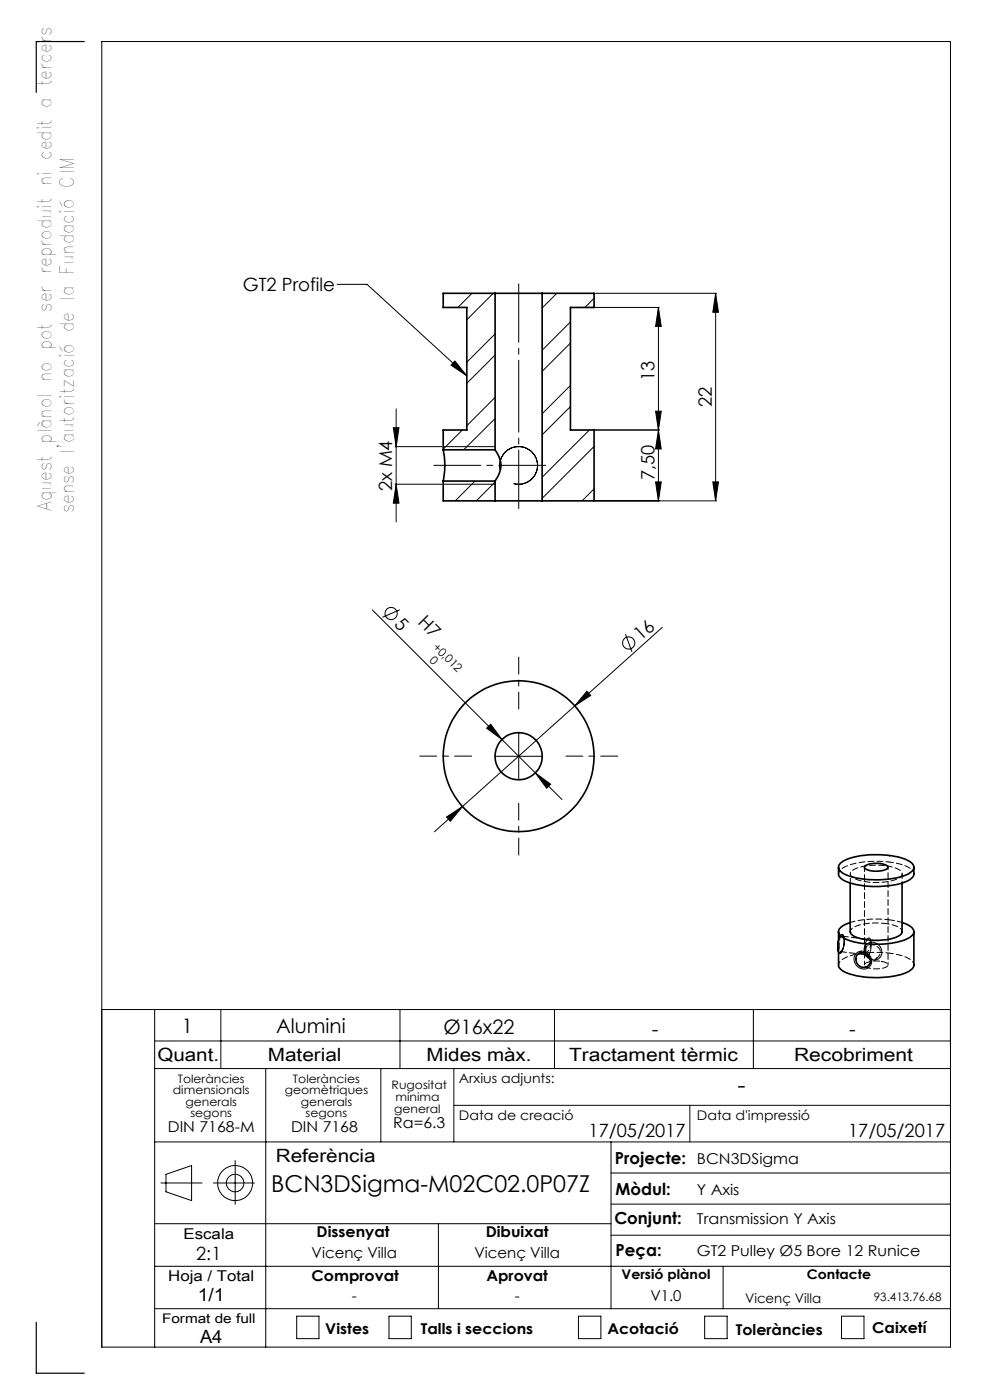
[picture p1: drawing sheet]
<svg xmlns="http://www.w3.org/2000/svg" width="210mm" height="297mm" viewBox="0 0 210 297" stroke-linecap="round" stroke-linejoin="round" font-family="sans-serif">
<g fill="none" stroke="#000" stroke-width=".21">
<path d="M71.5 60.3h6.4l21.1 19.4M96.5 76.6l2.5 3.1-3.3-2.2zM100.1 62.2l-3 3M104.6 62.2l-5.6 5.6M105 70.8l-6 6M105 75.3l-6 6M118.1 62.2l-3.1 3.1M121 68.3l-6 6M121 72.8l-6 6M126 63.3l-1.9 1.9M126.2 65.2h13.7M126.2 62.2h25.8"/>
<path d="M139.7 65.2v41.1M139.7 65.2l.6 4h-1.2zM151.8 62.2v44.1M151.8 62.2l.6 4h-1.2zM83.4 90.7h1.2l-.6 4.1zM83.8 94.8h10M84 86.7v24M94 94.8h11M98.1 91.2l-4.1 4.1M105 84.3l-6 6M105 88.8l-6.6 6.6M106.2 99.8a4 4 0 0 1 3.5-5.1 4 4 0 0 1 4.3 4.4 4 4 0 0 1-5 3.5"/>
<path d="M121 81.8l-6 6M121 86.3l-6 5.9M125 91.2l-10 10M126 94.7l-11 11M126.2 91.2h13.7M139.1 87.2h1.2l-.6 4zM139.7 91.2l.6 4h-1.2zM83.8 102.7h10M84 102.7l.6 4h-1.2zM94 102.7h11M100.8 102.1l-4.2 4.2M105 102.3l-4 4"/>
<path d="M126 103.7l-2.5 2.6M126.2 106.3h25.8M139.1 102.2h1.2l-.6 4.1zM151.2 102.2h1.2l-.6 4.1zM79 129.4l40.2 40.2M84.8 129.4l-3.7 1.5M132.7 134.5l1.4 3.8M140.5 133.1l-18.6 16.7M103.2 154.5l.9-.9 2.4 3.3zM110 155.4v10M121.9 149.8l-23.8 21.3M124.5 146.6l.8 .9-3.4 2.3z"/>
<path d="M94.7 173.3l3.4-2.2-2.6 3.1zM98.1 171.1l-6 5.4M105 160.4h10M113.6 164l3.2 2.4-.8 .8zM178.4 198.3h.2a2.63 2.63 0 0 1 .3 2.7l-.4 1a.38 .38 0 0 1-.5 .2 .38 .38 0 0 1-.2-.5 4.6 4.6 0 0 1 .6-3.4zM178.4 198.3h.2a1.88 1.88 0 0 1 .4 2 1.93 1.93 0 0 1-.9 1.9 3.1 3.1 0 0 1-.1-3.1zM184 199.1a.4 .4 0 0 1 .5-.1 .4 .4 0 0 1 .2 .5 4.1 4.1 0 0 1-.7 3.4h-.2a2.83 2.83 0 0 1-.2-2.8zM21.6 214.2h180M32.8 214.2v71.6M46.8 214.2v12.5M84.8 214.2v12.5M117.6 214.2v12.5"/>
<path d="M159.8 214.2v12.5M181.5 202.3a1.97 1.97 0 0 1 2.9 .3 1.97 1.97 0 0 1-.5 2.9 2.07 2.07 0 0 1-2.3-.7 2.07 2.07 0 0 1-.1-2.5zM183.8 200.3a1.99 1.99 0 0 1 2.8 .4 1.99 1.99 0 0 1-.3 2.7 2.03 2.03 0 0 1-2.5-.5 2.03 2.03 0 0 1 0-2.6zM32.8 220.8h168.8M32.8 226.7h168.8M56.4 226.7v59.1M80.8 226.7v15.5M96.3 226.7v15.5M96.3 234.5h105.3M146.3 234.5v7.7M32.8 259.6h96.8M32.8 242.2h168.8"/>
<path d="M34.1 251h8.8M35.2 249.1l5.4-1.8v7.4l-5.4-1.9zM45.3 251h8.7M49.9 246.2v9.3M93 259.6v18M129.6 242.2v35.4M129.6 255.4h72M129.6 248.8h72M32.8 277.6h168.8M32.8 268.6h168.8M62.9 279.2h4.8v4.8h-4.8zM82.5 279.2h4.7v4.8h-4.7z"/>
<path d="M122.7 279.2h4.8v4.8h-4.8zM129.6 262h72M149.5 279.2h4.7v4.8h-4.7zM153.4 268.6v9M178.5 279.2h4.8v4.8h-4.8zM21.6 285.8h180v-277h-180v277"/>
<circle cx="83" cy="130.2" r="1.29"/>
<circle cx="133.4" cy="136.4" r="1.31"/>
<circle cx="49.9" cy="251" r="3.7"/>
<circle cx="49.9" cy="251" r="1.86"/>
</g>
<path d="M110 150.4v-11M100 160.4h-11M110 170.4v11M120 160.4h11" fill="none" stroke="#000" stroke-width=".21" stroke-dasharray="15.2 1.3 1.3 1.3" stroke-dashoffset="11.6"/>
<path d="M110 60.2v47.7" fill="none" stroke="#000" stroke-width=".21" stroke-dasharray="15.2 1.3 1.3 1.3" stroke-dashoffset="2.8"/>
<path d="M92 98.7h23.8" fill="none" stroke="#000" stroke-width=".21" stroke-dasharray="15.2 1.3 1.3 1.3" stroke-dashoffset="5.3"/>
<path d="M17.9 8.8h-10.2v10.8M7.7 280.5v10.8h10.2" fill="none" stroke="#000" stroke-width=".25"/>
<g fill="#000">
<path d="M96.5 76.6l2.5 3.1-3.3-2.2z"/>
<path d="M83.4 90.7h1.2l-.6 4.1zM84 102.7l.6 4h-1.2z"/>
<path d="M139.1 87.2h1.2l-.6 4zM139.7 65.2l.6 4h-1.2z"/>
<path d="M151.2 102.2h1.2l-.6 4.1zM151.8 62.2l.6 4h-1.2zM139.1 102.2h1.2l-.6 4.1zM139.7 91.2l.6 4h-1.2z"/>
<path d="M94.7 173.3l.8 .9 2.6-3.1zM124.5 146.6l-2.6 3.2 3.4-2.3z"/>
<path d="M113.6 164l2.4 3.2 .8-.8zM104.1 153.6l-.9 .9 3.3 2.4z"/>
</g>
<g fill="none" stroke="#000" stroke-width=".35">
<path d="M105 62.2h10M105 62.2v33.2M105 62.2h-11v3h5v26h-5v4.2M115 62.2v44.1M115 62.2h11v3h-5v26h5v15.1h-11M94 95.4l.1 .4a17 17 0 0 1-.1 6.3M94 95.4h11M105 95.4a5.1 5.1 0 0 1 0 6.7M94 102.1h11M94 102.1v4.2h11M105 106.3h10M105 102.1v4.2"/>
<path d="M177.9 184v1.4a2.26 2.26 0 0 0 1.9 1.7 19.2 19.2 0 0 0 12.9-.3 1.83 1.83 0 0 0 1.2-1.4v-1.4M177.9 197.7v7a2.26 2.26 0 0 0 1.9 1.7 19.2 19.2 0 0 0 12.9-.3 1.83 1.83 0 0 0 1.2-1.4v-7M178.4 183.1a13.7 13.7 0 0 1 8.3-1.8 11.3 11.3 0 0 1 6.7 1.8 1.14 1.14 0 0 1-.3 2 15 15 0 0 1-8.6 1.5 11.6 11.6 0 0 1-6.2-1.7 1.11 1.11 0 0 1 .1-1.8zM180.3 187.3v10.4a2.36 2.36 0 0 0 2.2 1.4 13.3 13.3 0 0 0 8.2-.6l.6-.7v-10.5M180.3 195.7v.1a2.87 2.87 0 0 0-2.4 1.9 2.69 2.69 0 0 0 2.2 1.8 19.6 19.6 0 0 0 12.6-.5 1.34 1.34 0 0 0 .9-2l-1.1-.8-1.2-.5M183.4 183.8a5.1 5.1 0 0 1 4.8-.1 .53 .53 0 0 1 0 .6 .53 .53 0 0 1-.5 .2 5.2 5.2 0 0 1-4.3-.3zM181.8 202.6a1.63 1.63 0 0 1 2.4 .1 1.63 1.63 0 0 1-.3 2.4 1.7 1.7 0 0 1-2-.5 1.7 1.7 0 0 1-.1-2zM183.8 202.4l.2 .5 .6 .5"/>
<circle cx="110" cy="160.4" r="16"/>
<circle cx="110" cy="160.4" r="5"/>
</g>
<path d="M177.9 185.4a2.54 2.54 0 0 1 2.1-1.8 20.4 20.4 0 0 1 8.7-.7M187.8 195.9l2.1 .5a1.78 1.78 0 0 1 1.5 1.2M188.7 182.9a7.5 7.5 0 0 1 5 1.9l.2 .6M177.9 204.7a2.54 2.54 0 0 1 2.1-1.8 20.4 20.4 0 0 1 8.7-.7M183.4 202.5v2.2M188.7 202.2a7.5 7.5 0 0 1 5 2l.2 .5" fill="none" stroke="#000" stroke-width=".21" stroke-dasharray="1.3 .6" stroke-dashoffset=".5"/>
<path d="M180.4 197.6a2.1 2.1 0 0 1 1.9-1.4l2.6-.4 2.9 .1M183.8 202.4l-.1-.8" fill="none" stroke="#000" stroke-width=".21" stroke-dasharray="1.3 .6" stroke-dashoffset=".4"/>
<path d="M187.8 183.7l2.1 .4a1.6 1.6 0 0 1 1.4 1.4 4.1 4.1 0 0 1-3.3 1.6 11.5 11.5 0 0 1-7.3-1.1 .91 .91 0 0 1-.3-.9 .91 .91 0 0 1 .8-.7 12.7 12.7 0 0 1 6.6-.7M186.8 203.9l.7 .2a.81 .81 0 0 1 .8 .7 4.8 4.8 0 0 1-4.9 .1 .73 .73 0 0 1 .9-.8l1.3-.2h1.2" fill="none" stroke="#000" stroke-width=".21" stroke-dasharray="1.3 .6" stroke-dashoffset="-.2"/>
<path d="M180.4 195.7a21.2 21.2 0 0 1 8.3-.6M188.7 195.1l2.7 .6M184 200.6l-2 1.8M184.2 204.9l2-1.8" fill="none" stroke="#000" stroke-width=".21" stroke-dasharray="1.3 .6" stroke-dashoffset=".2"/>
<path d="M179.1 199.7l-.2 1.1a1.02 1.02 0 0 1-.8 1 4.3 4.3 0 0 1 .4-3.2 .81 .81 0 0 1 .6 1.1" fill="none" stroke="#000" stroke-width=".21" stroke-dasharray="1.3 .6" stroke-dashoffset=".8"/>
<path d="M183.7 201.6a1.15 1.15 0 0 1 .5-1.1 1.15 1.15 0 0 1 1.3 0 1.52 1.52 0 0 1 1.2 2 1.52 1.52 0 0 1-2.1 .9M184.7 200.4a1.01 1.01 0 0 0-1.2-1.1l-.1 .4 .1 1.7-.1 1.1 .3-.3a3.2 3.2 0 0 0 1-1.8" fill="none" stroke="#000" stroke-width=".21" stroke-dasharray="1.3 .6" stroke-dashoffset=".6"/>
<path d="M180.4 185.4v1.9M191.4 187.3v-1.9" fill="none" stroke="#000" stroke-width=".21" stroke-dasharray="1.3 .6" stroke-dashoffset="1"/>
<path d="M188.4 204.7v-20.7" fill="none" stroke="#000" stroke-width=".21" stroke-dasharray="1.3 .6" stroke-dashoffset=".7"/>
<path d="M183.4 184v15.9" fill="none" stroke="#000" stroke-width=".21" stroke-dasharray="1.3 .6" stroke-dashoffset=".3"/>
<path d="M183.8 199.2l-5.2-.6M178.2 201.9l5.2 .6" fill="none" stroke="#000" stroke-width=".21" stroke-dasharray="1.3 .6" stroke-dashoffset="-.1"/>
<g font-size="4.9">
<text x="156.5" y="231.8">-</text>
<text x="57.5" y="253">BCN3DSigma-M02C02.0P07Z</text>
</g>
<g font-size="4.2">
<text x="38.6" y="219">1</text>
<text x="58.6" y="219.2">Alumini</text>
<text x="94.1" y="219.4">Ø16x22</text>
<text x="138.3" y="219.7">-</text>
<text x="180.1" y="219.7">-</text>
</g>
<g font-size="4">
<text x="10.9" y="108.4" transform="rotate(-90 10.9 108.4)">Aquest plànol no pot ser reproduit ni cedit a tercers</text>
<text x="15.6" y="108.9" transform="rotate(-90 15.6 108.9)">sense l'autorització de la Fundació CIM</text>
</g>
<g font-size="3.9">
<text x="51.5" y="61.8">GT2 Profile</text>
<text x="138.8" y="80.8" transform="rotate(-90 138.8 80.8)">13</text>
<text x="151" y="86.4" transform="rotate(-90 151 86.4)">22</text>
<text x="138.8" y="101.8" transform="rotate(-90 138.8 101.8)">7,50</text>
<text x="83.2" y="104.3" transform="rotate(-90 83.2 104.3)">2x M4</text>
<text x="83.5" y="132.7" transform="rotate(45 83.5 132.7)">5</text>
<text x="88.5" y="132.2" transform="rotate(45 88.5 132.2)">H7</text>
<text x="135.9" y="136.1" transform="rotate(-42 135.9 136.1)">16</text>
<text x="33.4" y="225">Quant.</text>
<text x="56.8" y="225">Material</text>
<text x="90.5" y="225">Mides màx.</text>
<text x="120.7" y="225">Tractament tèrmic</text>
<text x="168.4" y="225">Recobriment</text>
<text x="124.8" y="241.3">17/05/2017</text>
<text x="179.9" y="241.3">17/05/2017</text>
<text x="58.5" y="246.5">Referència</text>
<text x="41.6" y="267.2">2:1</text>
<text x="41.9" y="276.1">1/1</text>
<text x="42.4" y="284.9">A4</text>
</g>
<g font-size="3.5">
<text x="130.5" y="246.8">Projecte:</text>
<text x="130.6" y="253.4">Mòdul:</text>
<text x="130.3" y="259.8">Conjunt:</text>
<text x="130.6" y="266.4">Peça:</text>
</g>
<g font-size="3.2">
<text x="83.4" y="239.3">Ra=6.3</text>
<text x="35.6" y="240.1">DIN 7168-M</text>
<text x="61.7" y="240.1">DIN 7168</text>
<text x="147.8" y="246.8">BCN3DSigma</text>
<text x="147.8" y="253.4">Y Axis</text>
<text x="38.9" y="262.9">Escala</text>
<text x="67.2" y="262.5">Dissenyat</text>
<text x="103" y="262.5">Dibuixat</text>
<text x="147.8" y="259.8">Transmission Y Axis</text>
<text x="66.1" y="266.8">Vicenç Villa</text>
<text x="100.6" y="266.8">Vicenç Villa</text>
<text x="147.8" y="266.4">GT2 Pulley Ø5 Bore 12 Runice</text>
<text x="35.7" y="271.7">Hoja / Total</text>
<text x="66.1" y="271.7">Comprovat</text>
<text x="103.2" y="271.7">Aprovat</text>
<text x="74.6" y="276.1">-</text>
<text x="109.2" y="276.1">-</text>
<text x="138" y="276.1">V1.0</text>
<text x="69" y="283.1">Vistes</text>
<text x="89.3" y="283.1">Talls i seccions</text>
<text x="128.8" y="283.1">Acotació</text>
<text x="156.1" y="283.2">Toleràncies</text>
<text x="185" y="282.8">Caixetí</text>
</g>
<g font-size="2.8">
<text x="97.3" y="229.6">Arxius adjunts:</text>
<text x="97.3" y="237.7">Data de creació</text>
<text x="147.8" y="237.7">Data d'impressió</text>
<text x="131.8" y="271.4">Versió plànol</text>
<text x="171.2" y="271.4">Contacte</text>
<text x="34.4" y="280.7">Format de full</text>
<text x="158" y="276.3">Vicenç Villa</text>
</g>
<g font-size="2.5">
<text x="91.6" y="137.4" transform="rotate(45 91.6 137.4)">+0,012</text>
<text x="91" y="140.2" transform="rotate(45 91 140.2)">0</text>
<text x="36.7" y="232.1">dimensionals</text>
<text x="37.7" y="229.6">Toleràncies</text>
<text x="60.4" y="232.1">geomètriques</text>
<text x="62.1" y="229.6">Toleràncies</text>
<text x="83.1" y="231">Rugositat</text>
<text x="83.9" y="233.5">mínima</text>
<text x="39.4" y="234.6">generals</text>
<text x="40.4" y="237.1">segons</text>
<text x="63.8" y="234.6">generals</text>
<text x="64.8" y="237.1">segons</text>
<text x="83.6" y="236.2">general</text>
<text x="185.4" y="276.1">93.413.76.68</text>
</g>
</svg>
